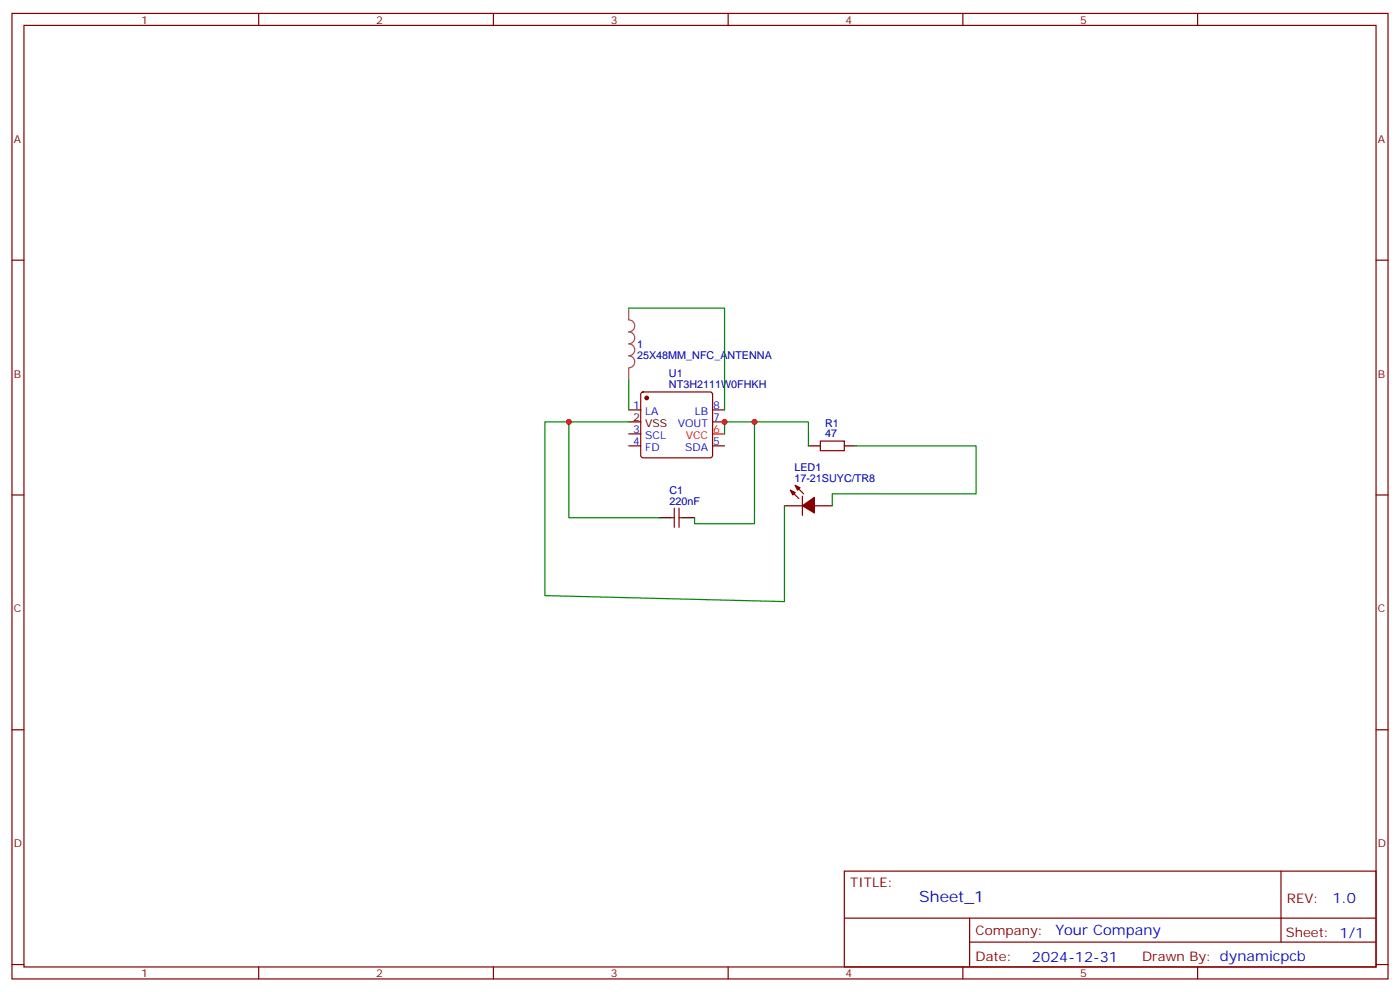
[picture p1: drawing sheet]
<svg xmlns="http://www.w3.org/2000/svg" width="412mm" height="292mm" viewBox="0 0 412 292" stroke-linecap="round" stroke-linejoin="round" font-family="sans-serif">
<g fill="none" stroke="#870000" stroke-width=".35">
<path d="M3.5 4h405.4v284.3h-405.4zM7.1 7.5h398.2v277.3h-398.2zM76.2 4v3.5M145.3 4v3.5M214.5 4v3.5M283.6 4v3.5M352.8 4v3.5M3.5 76.6h3.6M405.3 76.6h3.6M189 115.6l.4-.2h19.8l.5 .2 .2 .5v18l-.2 .5-.5 .2h-19.8l-.5-.2-.2-.5v-18zM185.2 120.7h3.5M185.2 131.3h3.5"/>
<path d="M185.2 127.8h3.5M209.9 120.7h3.5M209.9 124.2h3.5M209.9 131.3h3.5M241.7 129.9h7v2.8h-7zM3.5 145.8h3.6M197.6 152.5h1M198.6 149.6v5.7M200 149.6v5.7M200 152.5h1.1M231.1 148.9h5.3M232.8 144.4l2.5 2.4"/>
<path d="M234.2 142.9l2.5 2.5M236.4 146.1v5.7M239.9 148.9h5.3M405.3 145.8h3.6M3.5 214.9h3.6M405.3 214.9h3.6M248.7 256.5h156.6v28.3h-156.6zM377.3 256.6v20.8M248.7 270.4h156.5M285.6 277.4h119.6M285.6 270.4v14.1M3.5 284.1h3.6"/>
<path d="M76.2 284.8v3.5M145.3 284.8v3.5M214.5 284.8v3.5M283.6 284.8v3.5M352.8 284.8v3.5M405.3 284.1h3.6"/>
</g>
<path d="M209.9 127.8h3.5" fill="none" stroke="#f00" stroke-width=".35"/>
<path d="M185.2 124.2h3.5M238.1 131.3h3.6M248.7 131.3h3.5M194 152.5h3.6M201.1 152.5h3.5" fill="none" stroke="#000" stroke-width=".35"/>
<g fill="#870000" stroke="#870000" stroke-width=".35">
<path d="M232.8 144.4l1.4 .7-.7 .7z"/>
<path d="M234.2 142.9l1.5 .8-.8 .7z"/>
<path d="M236.4 148.9l3.5-2.4v4.6z"/>
<circle cx="190.5" cy="117.2" r=".53"/>
</g>
<path d="M185.2 90.7v3.5a1.76 1.76 0 0 1 1.8 1.8 1.76 1.76 0 0 1-1.8 1.7 1.76 1.76 0 0 1 1.8 1.8 1.76 1.76 0 0 1-1.8 1.8 1.76 1.76 0 0 1 1.8 1.7 1.76 1.76 0 0 1-1.8 1.8 1.76 1.76 0 0 1 1.8 1.8 1.76 1.76 0 0 1-1.8 1.7M185.2 108.4v3.5" fill="none" stroke="#a64a4a" stroke-width=".35"/>
<path d="M185.2 90.7h28.2v30M185.2 111.9v8.8M167.6 124.2h-7.1v51.2l70.6 1.8v-28.3M185.2 124.2h-17.6v28.3h26.4M213.4 127.8v-3.6h8.8v30h-17.6v-1.7M222.2 124.2h15.9v7.1M252.2 131.3h35.3v14.1h-42.3v3.5" fill="none" stroke="#008700" stroke-width=".35"/>
<g fill="#c00">
<circle cx="213.4" cy="124.2" r=".88"/>
<circle cx="222.3" cy="124.2" r=".88"/>
<circle cx="167.6" cy="124.2" r=".88"/>
</g>
<text font-size="4.6" fill="#00f" x="270.8" y="265.6">Sheet_1</text>
<g font-size="4.2" fill="#00f">
<text x="392.5" y="265.8">1.0</text>
<text x="310.9" y="275.4">Your Company</text>
<text x="304" y="283.2">2024-12-31</text>
</g>
<g font-size="3.9" fill="#800">
<text x="250.5" y="261.1">TITLE:</text>
<text x="379.1" y="265.8">REV:</text>
<text x="287.4" y="275.3">Company:</text>
<text x="378.7" y="275.9">Sheet: 1/1</text>
<text x="287.4" y="283">Date:</text>
<text x="336.4" y="283.1">Drawn By: dynamicpcb</text>
</g>
<g font-size="3.2" fill="#800">
<text x="41.6" y="6.9">1</text>
<text x="110.8" y="6.9">2</text>
<text x="179.9" y="6.9">3</text>
<text x="249.1" y="6.9">4</text>
<text x="318.2" y="6.9">5</text>
<text x="4.1" y="42.1">A</text>
<text x="405.9" y="42.1">A</text>
<text x="4.1" y="111.2">B</text>
<text x="405.9" y="111.2">B</text>
<text x="4.1" y="180.3">C</text>
<text x="405.9" y="180.3">C</text>
<text x="4.1" y="249.5">D</text>
<text x="405.9" y="249.5">D</text>
<text x="41.6" y="287.8">1</text>
<text x="110.8" y="287.8">2</text>
<text x="179.9" y="287.8">3</text>
<text x="249.1" y="287.8">4</text>
<text x="318.2" y="287.8">5</text>
</g>
<g font-size="3.2" fill="#000080">
<text x="187.7" y="105.7">25X48MM_NFC_ANTENNA</text>
<text x="187.7" y="102.5">1</text>
<text x="197.1" y="111">U1</text>
<text x="197.1" y="114.4">NT3H2111W0FHKH</text>
<text x="243.1" y="125.8">R1</text>
<text x="243.1" y="128.8">47</text>
<text x="234" y="141.9">17-21SUYC/TR8</text>
<text x="234" y="138.8">LED1</text>
<text x="197.2" y="148.6">220nF</text>
<text x="197.2" y="145.5">C1</text>
</g>
<g font-size="3.2">
<text x="186.5" y="123.9">2</text>
<text x="190" y="125.7">VSS</text>
</g>
<g font-size="3.2" fill="#00f">
<text x="186.5" y="120.4">1</text>
<text x="190" y="122.1">LA</text>
<text x="199.7" y="125.7">VOUT</text>
<text x="204.7" y="122.1">LB</text>
<text x="210.1" y="120.4">8</text>
<text x="210.1" y="123.9">7</text>
<text x="186.5" y="131">4</text>
<text x="186.5" y="127.4">3</text>
<text x="190" y="129.2">SCL</text>
<text x="210.1" y="131">5</text>
<text x="190" y="132.7">FD</text>
<text x="201.8" y="132.7">SDA</text>
</g>
<g font-size="3.2" fill="#f00">
<text x="202" y="129.2">VCC</text>
<text x="210.1" y="127.4">6</text>
</g>
</svg>
